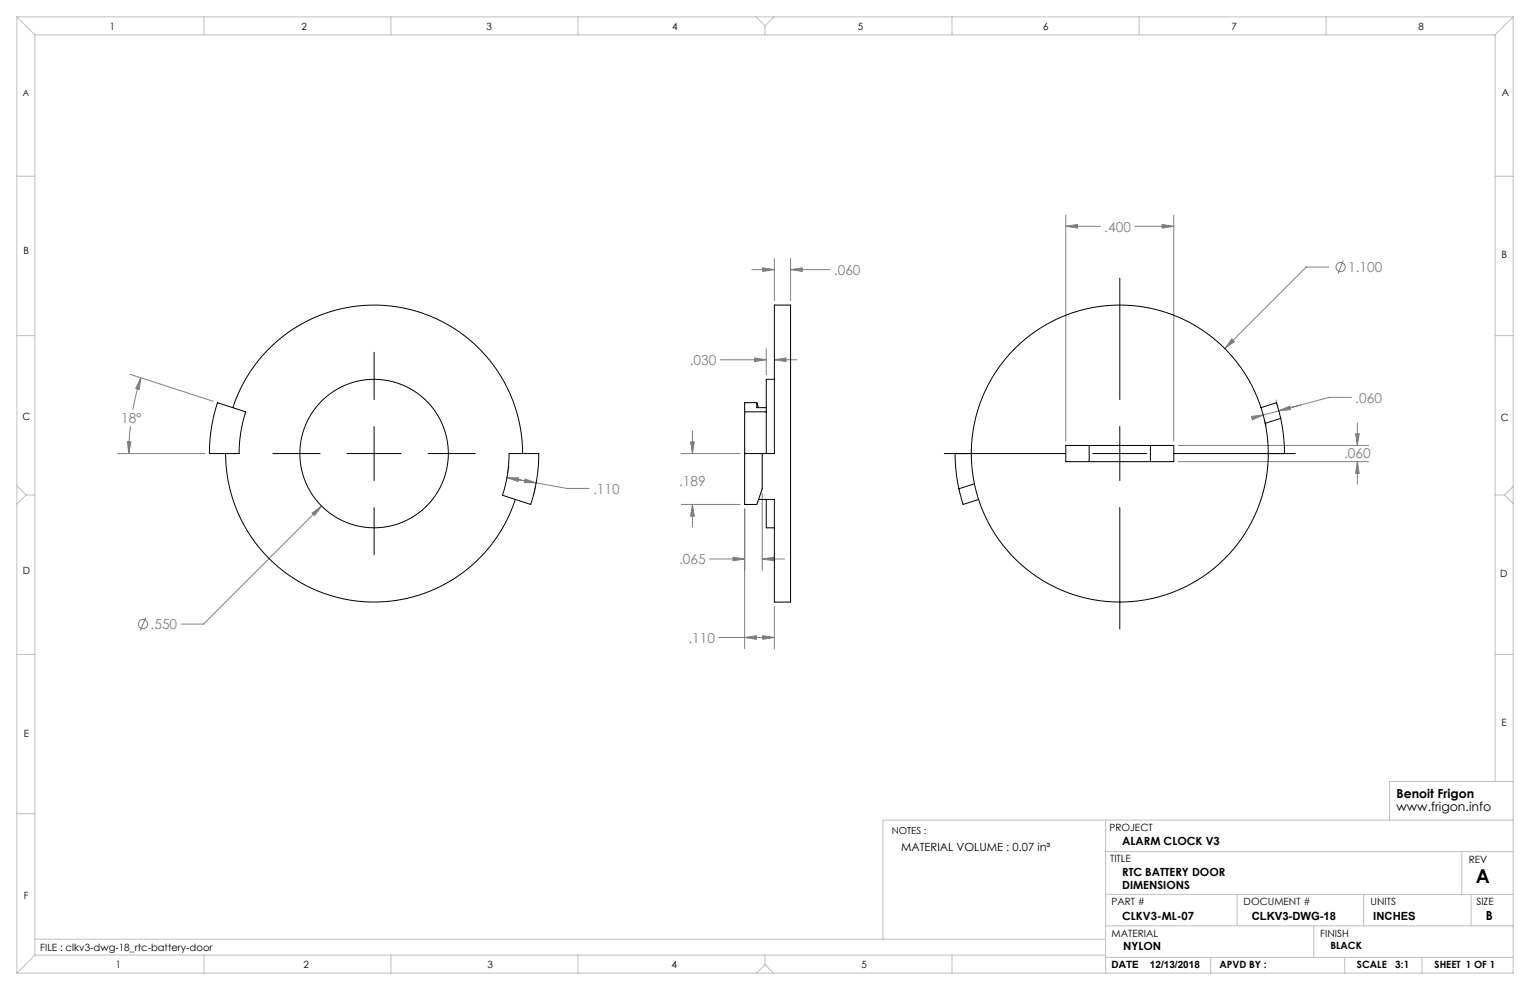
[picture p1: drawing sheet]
<svg xmlns="http://www.w3.org/2000/svg" width="432mm" height="279mm" viewBox="0 0 432 279" stroke-linecap="round" stroke-linejoin="round" font-family="sans-serif">
<g fill="none" stroke="#808080" stroke-width=".28">
<path d="M212.2 76.1h6.3M215.2 75.6l3.3 .5-3.3 .5zM218.5 72.9v11.9M223.1 76.1l3.3-.5v1zM223.1 72.9v11.9M223.1 76.1h11.2M300.8 60.7v63.7M300.8 63.9h9.8M300.8 63.9l3.3-.5v1zM320.3 63.9h11M328 63.4l3.3 .5-3.3 .5zM331.3 60.7v63.7"/>
<path d="M375 75.4h-6.3l-23 23M379.1 73.5l-1.5 3.7M216.3 98.4v7.4M347.6 95.7l.8 .7-2.7 2zM36.7 105.6l23.5 7.6M39.8 106.6l-.5 3.3-1-.3zM39.8 106.6l-1.3 4.5-1 4.5M203.3 101.5h13M213 101l3.3 .5-3.3 .5zM218.5 101.5l3.3-.5v1zM218.5 101.5h6.4M353.2 117.5l3.3-.4-3.1 1.4z"/>
<path d="M356.8 118.4l.5 1.8M360.1 112.9l.5 1.8M360.9 116l3.1-1.4 .2 1zM381.4 112.2h-6.3l-18.6 4.9M383.1 119.4v6.3M33.2 128h24.6M35.9 124.7h1l-.5 3.3zM36.8 120.3l-.4 7.7M143.1 134.8l3.3 .1-.2 1zM143.1 134.8l16.9 3h6.3M143.6 131.7l-.3 1.8M148.2 135.2l3.1 1.1-3.3-.1z"/>
<path d="M151.1 137.5l-.3 1.9M192.2 128h16.7M194.9 124.7h1l-.5 3.3zM195.4 121.7v6.3M215.1 139.2v21.7M332.5 125.7h53.8M332.5 130.3h53.8M382.6 122.4h1l-.5 3.3zM383.1 130.3l.5 3.3h-1zM383.1 130.3v6.3M88.1 144.8l2.7-2-2 2.7zM90.8 142.8l-33.3 33.3h-6.4"/>
<path d="M192.2 142.4h16.7M195.4 142.4l.5 3.3h-1zM195.4 142.4v6.3M200.3 157.8h9.9M206.9 157.3l3.3 .5-3.3 .5zM210.2 143.6v39.5M215.1 157.8l3.3-.5v1zM215.1 157.8h6.4M41.1 174.3l-1.5 3.7M202.9 179.9h15.6M210.2 179.9l3.3-.5v1zM215.2 179.4l3.3 .5-3.3 .5z"/>
<path d="M218.5 171.2v11.9"/>
<circle cx="378.3" cy="75.4" r="1.29"/>
<circle cx="40.4" cy="176.1" r="1.29"/>
</g>
<path d="M316 78.5v34.3M105.6 99.4v13.4M77 128h13.3M98 128h15.2M105.6 120.4v15.2M120.8 128h13.4M266.5 128h34.3M308.4 128h15.2M316 120.4v15.2M331.3 128h34.3M105.6 143.2v13.4M316 143.2v34.3" fill="none" stroke="#000" stroke-width=".28"/>
<g fill="none" stroke="#c0c0c0" stroke-width=".28">
<path d="M4.8 4.8l5 5M4.8 4.8h422.2M4.8 4.8v269.8M9.8 9.8h412.2M9.8 9.8v259.8M57.5 4.8v5M110.3 4.8v5M163.1 4.8v5M213.4 4.8l2.5 2.5M215.9 7.3v2.5M218.4 4.8l-2.5 2.5M268.7 4.8v5"/>
<path d="M321.5 4.8v5M374.3 4.8v5M422 9.8v210.7M427 4.8l-5 5M427 4.8v269.8h-422.2M4.8 49.7h5M422 49.7h5M4.8 94.7h5M422 94.7h5M4.8 137.1l2.5 2.6M7.3 139.7l-2.5 2.6M7.3 139.7h2.5"/>
<path d="M422 139.7h2.6M424.6 139.7l2.4 2.4M427 137.3l-2.4 2.4M4.8 184.7h5M422 184.7h5M4.8 229.7h5M312 231.5v43.1M427 231.5h-177.8v33.6M427 220.5h-34.8v11M312 240.3h115M312 252.4h115M349.1 252.4v8.9"/>
<path d="M384.9 252.4v8.9M412.6 240.3v12.1M415.2 252.4v8.9M9.8 265.1h302.2M9.8 269.6l-5 5M9.8 269.6h302.2M57.5 269.6v5M110.3 269.6v5M163.1 269.6v5M215.9 272.2l-2.4 2.4M215.9 272.2l2.4 2.4M215.9 269.6v2.6"/>
<path d="M268.7 269.6v5M312 270.2h115M312 261.3h115M341.7 270.2v4.4M370.8 261.3v8.9M379.5 270.2v4.4M401.3 270.2v4.4"/>
</g>
<path d="M148.2 135.2l3.1 1.1-3.3-.1zM143.1 134.8l3.3 .1-.2 1zM39.8 106.6l-.5 3.3-1-.3zM35.9 124.7h1l-.5 3.3zM88.1 144.8l.7 .7 2-2.7zM223.1 76.1l3.3-.5v1zM215.2 75.6l3.3 .5-3.3 .5zM213 101l3.3 .5-3.3 .5zM218.5 101.5l3.3-.5v1zM215.2 179.4l3.3 .5-3.3 .5zM210.2 179.9l3.3-.5v1zM194.9 124.7h1l-.5 3.3zM195.4 142.4l.5 3.3h-1zM215.1 157.8l3.3-.5v1zM206.9 157.3l3.3 .5-3.3 .5zM347.6 95.7l-1.9 2.7 2.7-2zM300.8 63.9l3.3-.5v1zM328 63.4l3.3 .5-3.3 .5zM382.6 122.4h1l-.5 3.3zM383.1 130.3l.5 3.3h-1zM360.9 116l3.1-1.4 .2 1zM353.2 117.5l3.3-.4-3.1 1.4z" fill="#808080"/>
<g fill="none" stroke="#000" stroke-width=".28">
<path d="M61.4 113.6l7.9 2.6a38.1 38.1 0 0 0-1.8 11.8h-8.4a46.5 46.5 0 0 1 2.3-14.4zM65.7 115.1a41.9 41.9 0 0 1 46.4-28.5 41.9 41.9 0 0 1 35.4 41.4M210.2 116.2v11.8M210.2 116.2h6.1M213.6 113.6v1.5h2.7M213.6 113.6h-3.4v2.6M213.6 113.6l.5 1.5M218.5 107.1h-2.2v20.9M355.9 115.1l4.3-1.5 1.2 4.5M361.4 118.1a46.5 46.5 0 0 1 1.1 9.9h-4.6M361.4 118.1l-4.3 1.4M63.7 128a41.9 41.9 0 0 0 35.3 41.4 41.9 41.9 0 0 0 46.4-28.4"/>
<path d="M143.7 128h8.4a46.5 46.5 0 0 1-2.3 14.4l-8-2.6a38.1 38.1 0 0 0 1.9-11.8zM210.2 128v14.4h3.4l1-3 .5-1.4v-10M210.2 128h8.3v-41.9h4.6v83.8h-4.6v-28.9h-4.4M270.6 138l1.2 4.4 4.4-1.4M274.1 128h-4.6a46.5 46.5 0 0 0 1.1 10M275 136.5l-4.4 1.5M300.8 125.7h30.5v4.6h-30.5zM307.4 125.7v4.6M324.7 125.7v4.6M216.3 141v8h2.2"/>
<circle cx="105.6" cy="128" r="21"/>
<circle cx="316" cy="128" r="41.9"/>
</g>
<text font-size="5.4" x="416.5" y="249.1">A</text>
<g font-size="3.9" fill="#808080">
<text x="311.7" y="65.3">.400</text>
<text x="235.4" y="77.6">.060</text>
<text x="380.5" y="76.8">1.100</text>
<text x="194.7" y="103">.030</text>
<text x="382.5" y="113.6">.060</text>
<text x="34.2" y="119.4">18°</text>
<text x="379.3" y="129.3">.060</text>
<text x="191.7" y="137">.189</text>
<text x="167.4" y="139.3">.110</text>
<text x="191.7" y="159.2">.065</text>
<text x="42.5" y="177.6">.550</text>
<text x="194.3" y="181.4">.110</text>
</g>
<g font-size="3.5">
<text x="394.1" y="225.3">Benoit Frigon</text>
<text x="394.1" y="228.8">www.frigon.info</text>
<text x="419.3" y="259.7">B</text>
</g>
<g font-size="3.2">
<text x="316.7" y="238.4">ALARM CLOCK V3</text>
<text x="254.3" y="240.1">MATERIAL VOLUME : 0.07 in³</text>
<text x="316.7" y="250.8">DIMENSIONS</text>
<text x="316.7" y="247.3">RTC BATTERY DOOR</text>
<text x="316.7" y="259.7">CLKV3-ML-07</text>
<text x="353.3" y="259.7">CLKV3-DWG-18</text>
<text x="387.6" y="259.7">INCHES</text>
<text x="317" y="268.2">NYLON</text>
</g>
<g font-size="2.8">
<text x="31" y="8.5">1</text>
<text x="85.1" y="8.5">2</text>
<text x="137.3" y="8.5">3</text>
<text x="189.7" y="8.5">4</text>
<text x="242.1" y="8.5">5</text>
<text x="294.4" y="8.5">6</text>
<text x="347.6" y="8.5">7</text>
<text x="400.3" y="8.5">8</text>
<text x="423.8" y="27.2">A</text>
<text x="6.7" y="71.8">B</text>
<text x="423.8" y="72.8">B</text>
<text x="6.4" y="118.6">C</text>
<text x="423.5" y="118.9">C</text>
<text x="6.5" y="162.1">D</text>
<text x="423.4" y="163">D</text>
<text x="6.7" y="207.9">E</text>
<text x="423.7" y="204.9">E</text>
<text x="313.1" y="234.6">PROJECT</text>
<text x="313.3" y="243.2">TITLE</text>
<text x="414.5" y="243.6">REV</text>
<text x="6.7" y="253.8">F</text>
<text x="313.7" y="255.3">PART #</text>
<text x="351" y="255.3">DOCUMENT #</text>
<text x="386.8" y="255.3">UNITS</text>
<text x="416.7" y="255.3">SIZE</text>
<text x="11.4" y="268.4">FILE : clkv3-dwg-18_rtc-battery-door</text>
<text x="313.7" y="264.6">MATERIAL</text>
<text x="372.6" y="264.5">FINISH</text>
<text x="375.5" y="267.9">BLACK</text>
<text x="32.7" y="273.3">1</text>
<text x="85.7" y="273.3">2</text>
<text x="137.6" y="273.3">3</text>
<text x="189.6" y="273.3">4</text>
<text x="243.2" y="273.2">5</text>
<text x="313.7" y="273.3">DATE</text>
<text x="324.5" y="273.3">12/13/2018</text>
<text x="344.1" y="273.1">APVD BY :</text>
<text x="383" y="273.1">SCALE</text>
<text x="393.8" y="273.1">3:1</text>
<text x="404.9" y="273.1">SHEET 1 OF 1</text>
</g>
<text font-size="2.7" x="251.7" y="235.2">NOTES :</text>
<text font-size="2.5" x="6.4" y="27">A</text>
</svg>
